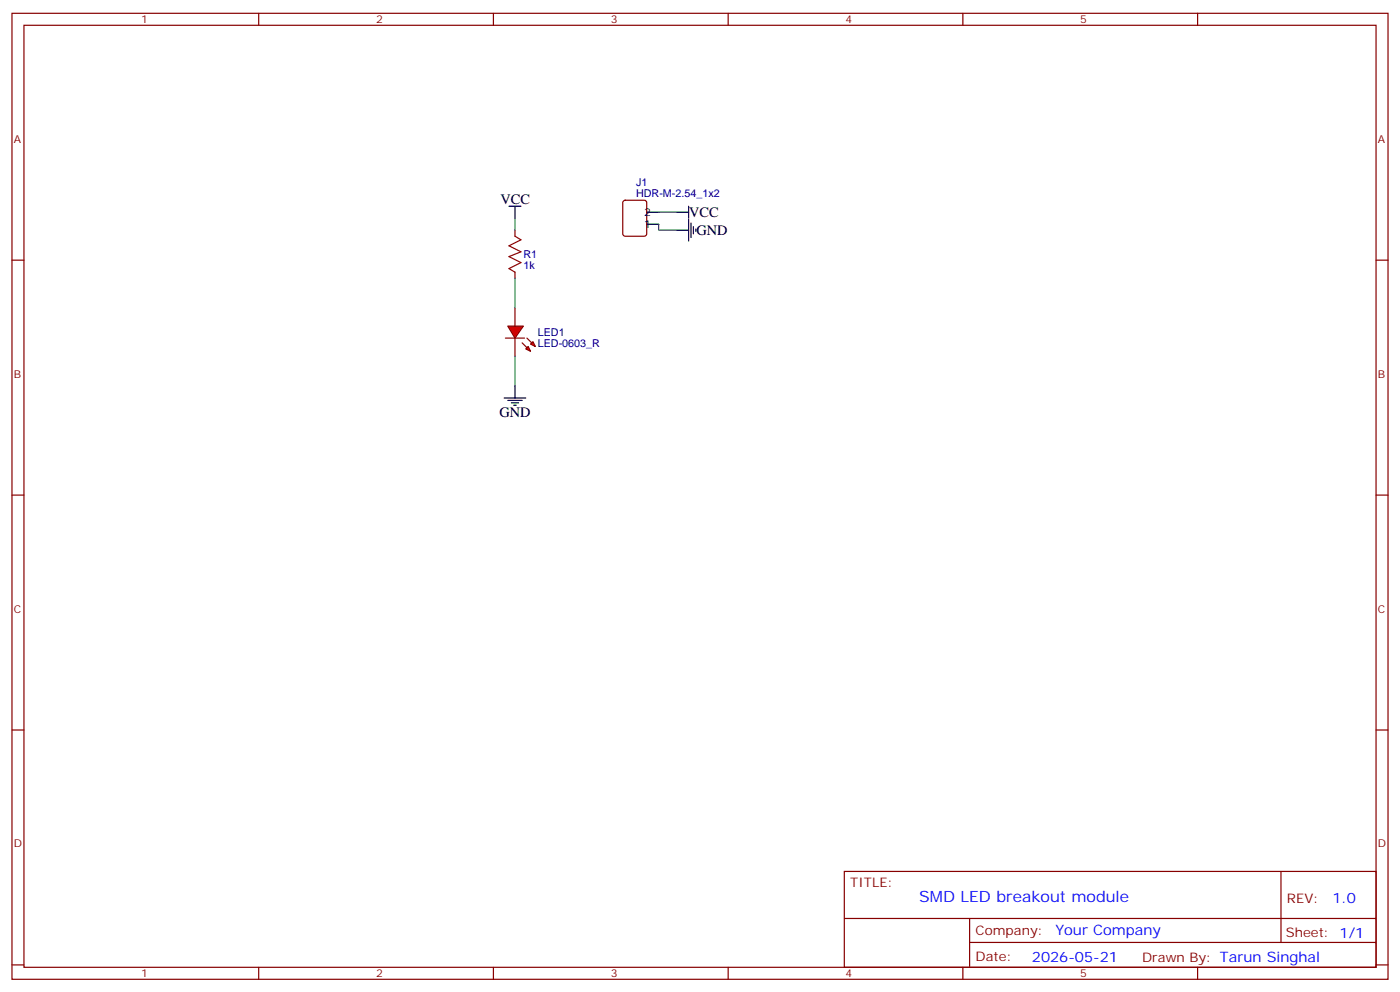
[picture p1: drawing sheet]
<svg xmlns="http://www.w3.org/2000/svg" width="412mm" height="292mm" viewBox="0 0 412 292" stroke-linecap="round" stroke-linejoin="round" font-family="sans-serif">
<g fill="none" stroke="#870000" stroke-width=".35">
<path d="M3.5 3.9h405.4v284.4h-405.4zM7.1 7.4h398.2v277.3h-398.2zM76.2 3.9v3.5M145.3 3.9v3.5M214.5 3.9v3.5M283.6 3.9v3.5M352.8 3.9v3.5M3.5 76.6h3.6M151.7 67.8v1.7M405.3 76.6h3.6M151.7 80.1v1.8M3.5 145.7h3.6"/>
<path d="M405.3 145.7h3.6M3.5 214.9h3.6M405.3 214.9h3.6M248.7 256.5h156.6v28.2h-156.6zM377.3 256.5v20.9M248.7 270.4h156.5M285.6 277.4h119.6M285.6 270.4v14.1M3.5 284h3.6M76.2 284.7v3.6M145.3 284.7v3.6M214.5 284.7v3.6"/>
<path d="M283.6 284.7v3.6M352.8 284.7v3.6M405.3 284h3.6"/>
</g>
<path d="M149.9 60.7h3.6M151.7 60.7v3.5M148.5 117.2h6.4M149.6 117.9h4.2M150.6 118.6h2.2M151.3 119.3h.7M151.7 113.6v3.6" fill="none" stroke="#000" stroke-width=".35"/>
<path d="M151.7 69.5l1.8 1.1-3.6 1.8 3.6 1.7-3.6 1.4 3.6 1.8-3.6 1.8 1.8 1" fill="none" stroke="#a10000" stroke-width=".35"/>
<g fill="#f00" stroke="#870000" stroke-width=".35">
<path d="M149.6 96h4.6l-2.5 3.5z"/>
<path d="M148.9 99.5h5.6z"/>
</g>
<g fill="#870000" stroke="#870000" stroke-width=".35">
<path d="M155.2 99.5l1.4 1.4z"/>
<path d="M153.8 100.9l1.4 1.4z"/>
</g>
<g fill="#f00" stroke="#870000" stroke-width=".35">
<path d="M156.3 101.3l.7-.7 .7 1.4z"/>
<path d="M154.9 102.7l.7-.7 .7 1.4z"/>
</g>
<path d="M183.7 59.2l.4-.3h5.7l.6 .5 .1 9.4-.5 .7h-5.9l-.6-.4-.1-9.4zM151.7 90.7v5.3M151.7 99.5v5.3" fill="none" stroke="#870000" stroke-width=".35"/>
<path d="M151.7 64.2v3.6M194 66v1.8h5.3M194 62.5h5.3M151.7 81.9v8.8M151.7 104.8v8.8" fill="none" stroke="#008700" stroke-width=".35"/>
<path d="M190.5 62.5h3.5M190.5 66h3.5M199.3 62.5h3.5M199.3 67.8h3.5M202.8 60.7v3.5M202.8 64.6v6.3M203.6 65.7v4.2M204.3 66.7v2.1M205 67.4v.7" fill="none" stroke="#000" stroke-width=".35"/>
<text font-size="4.6" fill="#00f" x="270.8" y="265.5">SMD LED breakout module</text>
<g font-size="4.2">
<text x="147.5" y="60">VCC</text>
<text x="203" y="64">VCC</text>
<text x="205.1" y="69.3">GND</text>
<text x="147.1" y="122.8">GND</text>
</g>
<g font-size="4.2" fill="#00f">
<text x="392.5" y="265.8">1.0</text>
<text x="310.9" y="275.3">Your Company</text>
<text x="304" y="283.1">2026-05-21</text>
</g>
<g font-size="3.9" fill="#800">
<text x="250.5" y="261.1">TITLE:</text>
<text x="379.1" y="265.8">REV:</text>
<text x="287.4" y="275.3">Company:</text>
<text x="378.7" y="275.9">Sheet: 1/1</text>
<text x="287.4" y="283">Date:</text>
<text x="336.4" y="283.1">Drawn By: Tarun Singhal</text>
</g>
<g font-size="3.2" fill="#800">
<text x="41.6" y="6.9">1</text>
<text x="110.8" y="6.9">2</text>
<text x="179.9" y="6.9">3</text>
<text x="249.1" y="6.9">4</text>
<text x="318.2" y="6.9">5</text>
<text x="4.1" y="42">A</text>
<text x="405.9" y="42">A</text>
<text x="4.1" y="111.2">B</text>
<text x="405.9" y="111.2">B</text>
<text x="4.1" y="180.3">C</text>
<text x="405.9" y="180.3">C</text>
<text x="4.1" y="249.4">D</text>
<text x="405.9" y="249.4">D</text>
<text x="41.6" y="287.7">1</text>
<text x="110.8" y="287.7">2</text>
<text x="179.9" y="287.7">3</text>
<text x="249.1" y="287.7">4</text>
<text x="318.2" y="287.7">5</text>
</g>
<g font-size="3.2" fill="#000080">
<text x="187.3" y="57.9">HDR-M-2.54_1x2</text>
<text x="187.3" y="54.7">J1</text>
<text x="154.2" y="76">R1</text>
<text x="154.2" y="79.2">1k</text>
<text x="158.4" y="98.9">LED1</text>
<text x="158.4" y="102.1">LED-0603_R</text>
</g>
<g font-size="3.2">
<text x="189.8" y="63.5">2</text>
<text x="189.8" y="67.1">1</text>
</g>
</svg>
